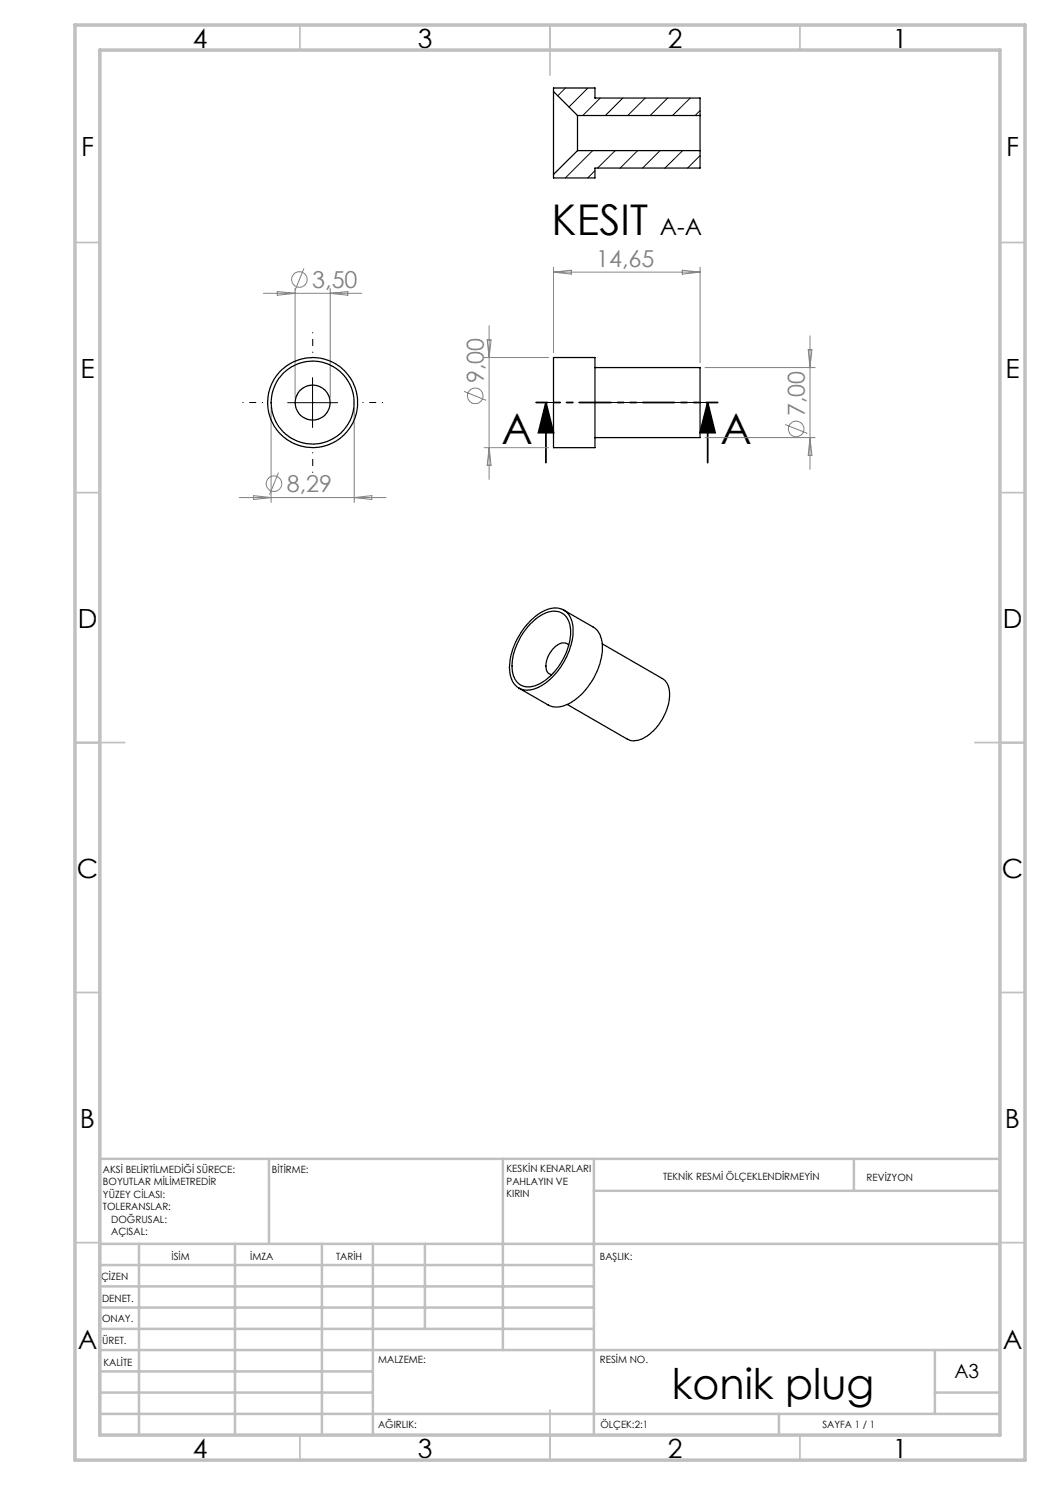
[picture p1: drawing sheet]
<svg xmlns="http://www.w3.org/2000/svg" width="210mm" height="297mm" viewBox="0 0 210 297" stroke-linecap="round" stroke-linejoin="round" font-family="sans-serif">
<g fill="none" stroke="#808080" stroke-width=".2">
<path d="M52.7 58.7h19.7M55.5 58.3l3.5 .4-3.5 .4zM59 57.7v21.8M60.8 53.7l-1.8 4.4M66 57.7v21.8M66 58.7l3.6-.4v.8zM110.7 53.4v17.1M110.7 54.4h29.3M110.7 54.4l3.6-.4v.8zM136.5 54l3.5 .4-3.5 .4zM140 53.4v19.1M92.8 78.3l4.5 1.8"/>
<path d="M96.8 71.5h12.9M97.4 68h.8l-.4 3.5zM97.8 65.2v30.7M141 73.5h22M161.6 70h.8l-.4 3.5zM162 67.2v26.7M47.9 99.5h29.3M50.7 99.1l3.5 .4-3.5 .4zM54.2 81.5v19M55.7 94.5l-1.8 4.5M70.8 81.5v19M70.8 99.5l3.6-.4v.8z"/>
<path d="M96.8 89.5h12.9M97.8 89.5l.4 3.6h-.8zM141 87.5h22M157 84.9l4.5 1.8M162 87.5l.4 3.6h-.8z"/>
<circle cx="59.9" cy="55.9" r="1.55"/>
<circle cx="95" cy="79.2" r="1.56"/>
<circle cx="54.8" cy="96.7" r="1.56"/>
<circle cx="159.2" cy="85.8" r="1.55"/>
</g>
<path d="M109.2 80.5l1.5 6h-3zM109.2 80.5v12M141.5 80.5l1.5 6h-3zM141.5 80.5v12" fill="none" stroke="#000" stroke-width=".35"/>
<path d="M62.5 70.5v-4M52.5 80.5h-4M62.5 90.5v4M72.5 80.5h4" fill="none" stroke="#000" stroke-width=".2" stroke-dasharray="15.2 1.3 1.3 1.3" stroke-dashoffset="15.1"/>
<path d="M119 80.5h23" fill="none" stroke="#000" stroke-width=".2" stroke-dasharray="15.2 1.3 1.3 1.3" stroke-dashoffset="5.6"/>
<path d="M108.7 80.5h10.3" fill="none" stroke="#000" stroke-width=".2" stroke-dasharray="15.2 1.3 1.3 1.3" stroke-dashoffset="12"/>
<g fill="none" stroke="#000" stroke-width=".2">
<path d="M113.1 17.6l-1.6 1.6M117.6 17.6l-3.8 3.8M120.1 19.6l-3.5 3.5M124.6 19.6l-3.5 3.5M129 19.6l-3.4 3.5M133.5 19.6l-3.5 3.5M138 19.6l-3.5 3.5M118.5 30.1l-5.4 5.5M119 34.1l-1.5 1.5M123 30.1l-3.5 3.5M127.5 30.1l-3.5 3.5M132 30.1l-3.5 3.5"/>
<path d="M136.5 30.1l-3.5 3.5M140 22.1l-1 1M140 31.1l-2.5 2.5M62.5 75.5v10M57.5 80.5h10"/>
</g>
<path d="M143.5 80.5h-36.3" fill="none" stroke="#000" stroke-width=".35" stroke-dasharray="6.3 1.3 1.3 1.3 1.3 1.3" stroke-dashoffset="4.1"/>
<g fill="none" stroke="#c0c0c0" stroke-width=".35">
<path d="M60 5v5M110 5v10M160 5v5M15 48.5h5M200 48.5h5M15 98.5h5M200 98.5h5M15 148.5h10M195 148.5h10M15 198.5h5M200 198.5h5M15 248.5h5"/>
<path d="M200 248.5h5M60 287v5M110 282v10M160 287v5"/>
</g>
<g fill="none" stroke="#c0c0c0" stroke-width=".5">
<path d="M53.8 231.8v17M100.6 231.8v38.2M118.8 231.8v55.2M118.8 238.2h81.2M170.8 231.8v6.4M200 231.8h-180v55.2M20 248.8h180M20 257.3h98.8M20 253h98.8M27.8 248.8v38.2M47 248.8v38.2M64.4 248.8v38.2"/>
<path d="M74.6 248.8v38.2M85 248.8v17M20 265.8h98.8M20 261.5h98.8M20 278.5h54.6M20 274.3h54.6M20 270h180M187 278.5h13M187 270v12.8M20 282.8h180M155.8 282.8v4.2"/>
</g>
<path d="M15 5h190v287h-190zM20 10h180v277h-180z" fill="none" stroke="#c0c0c0" stroke-width=".7"/>
<path d="M141.5 80.5l1.5 6h-3zM109.2 80.5l1.5 6h-3z" fill="#000"/>
<g fill="none" stroke="#000" stroke-width=".25">
<path d="M110.7 18.3v16.6M110.7 18.3v-.7h8.3v2h21v3.5M110.7 18.3l4.8 4.8M115.5 23.1v7M115.5 30.1l-4.8 4.8M115.5 30.1h24.5M115.5 23.1h24.5M140 23.1v7M140 30.1v3.5h-21v2h-8.3v-.7M110.7 71.5h8.3v18h-8.3zM119 73.5h21v14h-21M106 124.3a6.7 6.7 0 0 1 5.9-2.6 3.8 3.8 0 0 1 2.7 3.9 13.5 13.5 0 0 1-7.3 12 3.6 3.6 0 0 1-5.3-3.3 13.6 13.6 0 0 1 4-10z"/>
<path d="M106.1 124.8a6.3 6.3 0 0 1 5.7-2.5 3.8 3.8 0 0 1 2.3 3.9 12.6 12.6 0 0 1-6.7 10.8 3.3 3.3 0 0 1-4.9-2.7 12.5 12.5 0 0 1 3.6-9.5zM112.7 122l5.9 3.4a4.9 4.9 0 0 1 1.9 4.7 13.8 13.8 0 0 1-7 10.8 4.4 4.4 0 0 1-3.9 .1l-5.8-3.4M113.7 129a1.82 1.82 0 0 0-2.7 .4 4.7 4.7 0 0 0-1.6 4.9l.5 .5 .4 .1M120.4 128.8l12.1 6.9a3.7 3.7 0 0 1 1.4 3.9 10.6 10.6 0 0 1-5.7 8.2 3.1 3.1 0 0 1-2.7 0l-12-6.9"/>
<circle cx="62.5" cy="80.5" r="3.5"/>
<circle cx="62.5" cy="80.5" r="8.3"/>
<circle cx="62.5" cy="80.5" r="9"/>
</g>
<g font-size="8.5">
<text x="110.3" y="46.9">KESIT</text>
<text x="100.3" y="88.8">A</text>
<text x="144.1" y="88.8">A</text>
<text x="134.4" y="279.7">konik plug</text>
</g>
<g font-size="5.3">
<text x="38.5" y="9.5">4</text>
<text x="83.5" y="9.5">3</text>
<text x="133.6" y="9.5">2</text>
<text x="178.6" y="9.5">1</text>
<text x="16.2" y="31.3">F</text>
<text x="201.2" y="31.3">F</text>
<text x="16.1" y="75.5">E</text>
<text x="201.1" y="75.5">E</text>
<text x="15.5" y="125.5">D</text>
<text x="200.5" y="125.5">D</text>
<text x="15.4" y="175.5">C</text>
<text x="200.4" y="175.5">C</text>
<text x="16" y="225.5">B</text>
<text x="201" y="225.5">B</text>
<text x="15.5" y="269.8">A</text>
<text x="200.5" y="269.8">A</text>
<text x="38.5" y="291.5">4</text>
<text x="83.5" y="291.5">3</text>
<text x="133.6" y="291.5">2</text>
<text x="178.6" y="291.5">1</text>
</g>
<text font-size="4.7" x="132" y="46.9">A-A</text>
<g font-size="4.7" fill="#808080">
<text x="119.2" y="53.4">14,65</text>
<text x="62.5" y="57.6">3,50</text>
<text x="96.8" y="76.6" transform="rotate(-90 96.8 76.6)">9,00</text>
<text x="161" y="83.2" transform="rotate(-90 161 83.2)">7,00</text>
<text x="57.4" y="98.4">8,29</text>
</g>
<text font-size="3.9" x="190.9" y="275.5">A3</text>
<g font-size="2">
<text x="20.6" y="234.6">AKSİ BELİRTİLMEDİĞİ SÜRECE:</text>
<text x="20.6" y="237.1">BOYUTLAR MİLİMETREDİR</text>
<text x="20.6" y="239.6">YÜZEY CİLASI:</text>
<text x="54.4" y="234.6">BİTİRME:</text>
<text x="101.3" y="234.5">KESKİN KENARLARI</text>
<text x="101.3" y="237">PAHLAYIN VE</text>
<text x="101.3" y="239.5">KIRIN</text>
<text x="132.6" y="236">TEKNİK RESMİ ÖLÇEKLENDİRMEYİN</text>
<text x="173.3" y="236.2">REVİZYON</text>
<text x="20.6" y="242.1">TOLERANSLAR:</text>
<text x="22.2" y="244.6">DOĞRUSAL:</text>
<text x="22.2" y="247.1">AÇISAL:</text>
<text x="34.3" y="252">İSİM</text>
<text x="50" y="251.9">İMZA</text>
<text x="67.2" y="251.9">TARİH</text>
<text x="120" y="251.9">BAŞLIK:</text>
<text x="20.2" y="256.1">ÇİZEN</text>
<text x="20.4" y="260.3">DENET.</text>
<text x="20.4" y="264.4">ONAY.</text>
<text x="20.5" y="268.8">ÜRET.</text>
<text x="20.7" y="273.1">KALİTE</text>
<text x="75.7" y="272.5">MALZEME:</text>
<text x="120" y="272.5">RESİM NO.</text>
<text x="75.6" y="285.5">AĞIRLIK:</text>
<text x="120.1" y="285.6">ÖLÇEK:2:1</text>
<text x="164.5" y="285.6">SAYFA 1 / 1</text>
</g>
</svg>
